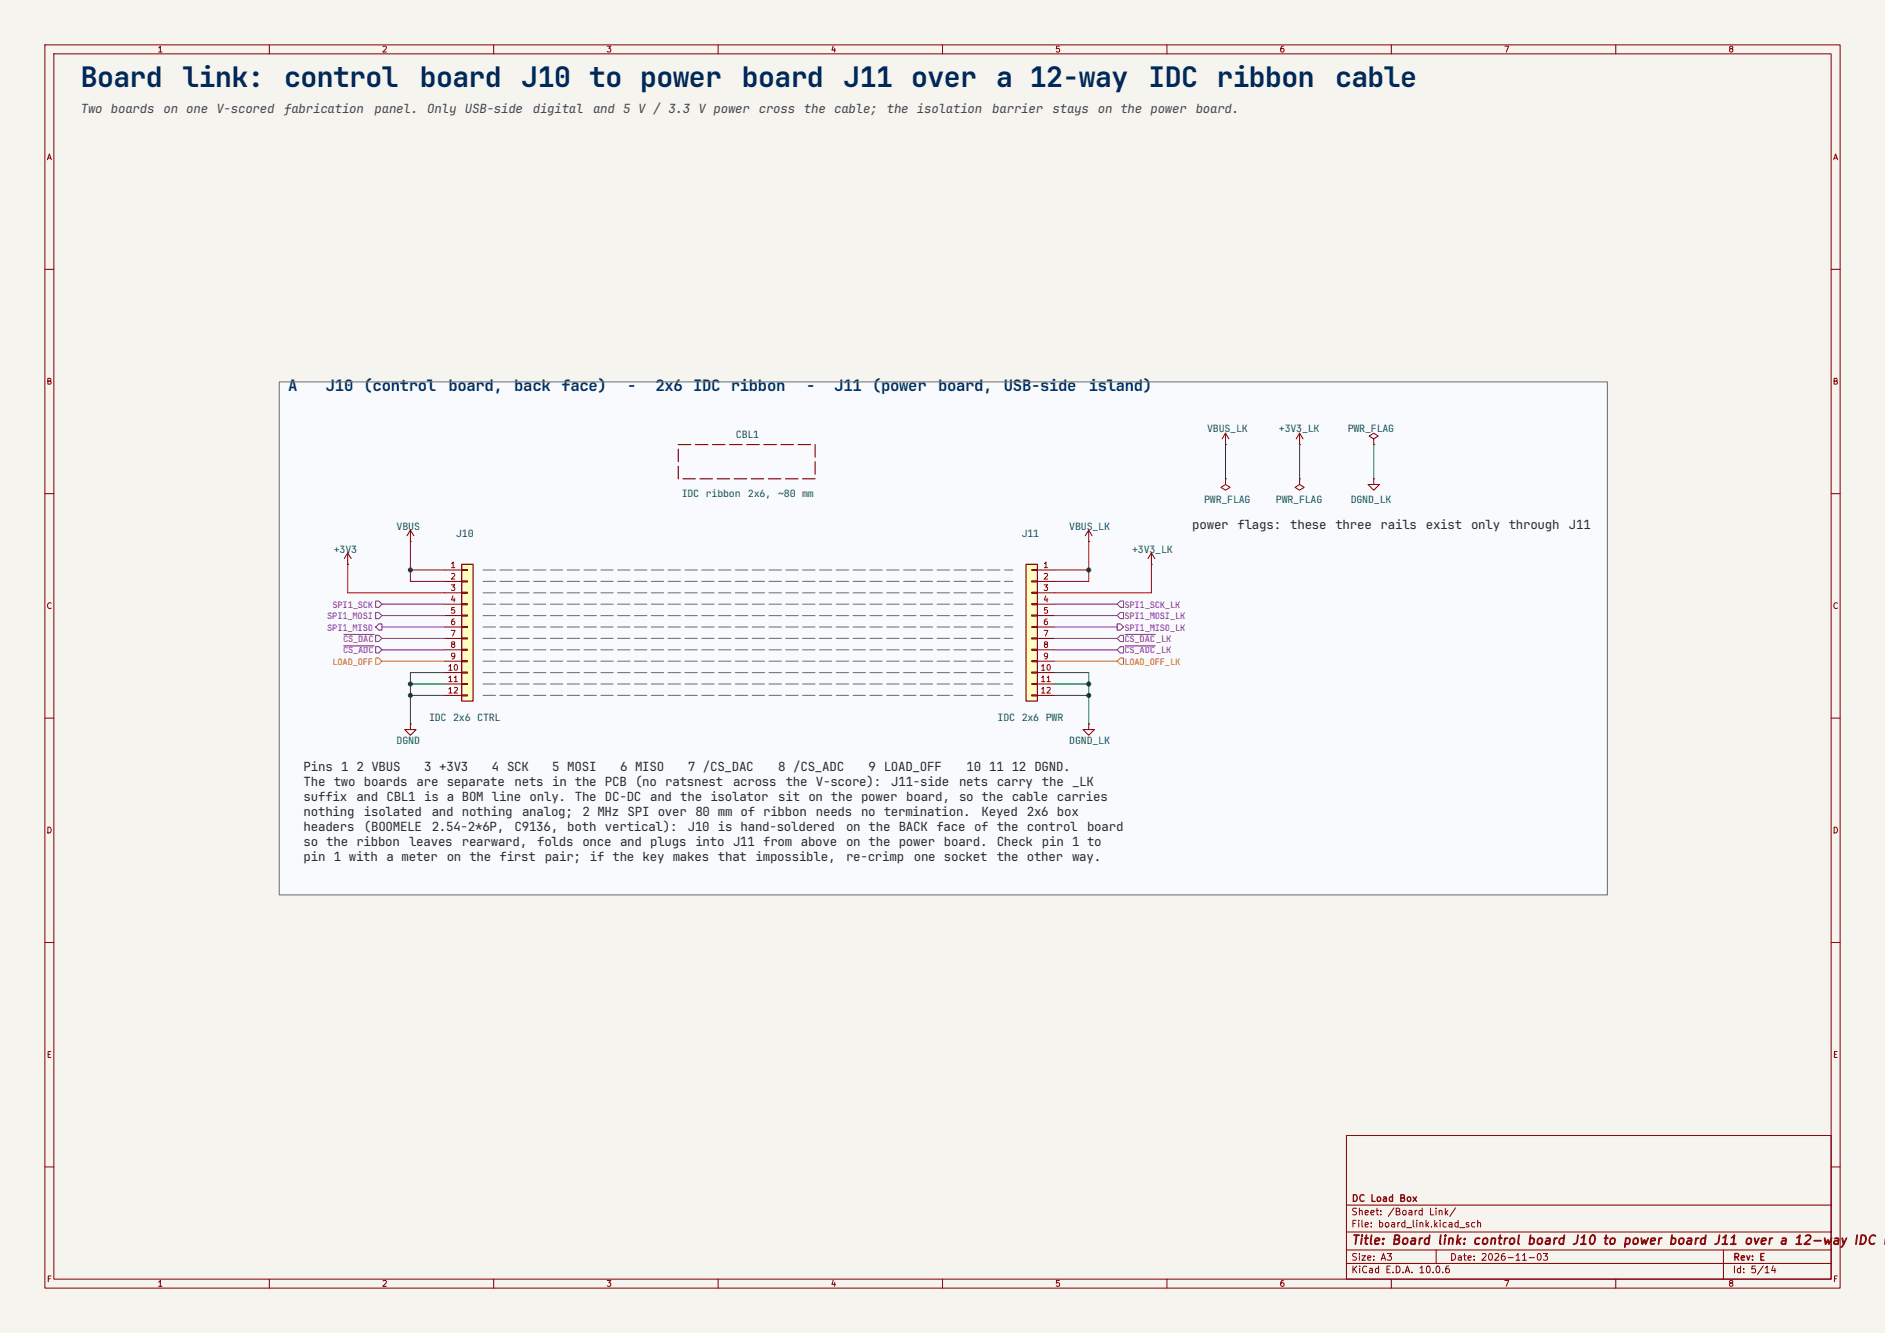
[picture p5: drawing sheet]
<svg xmlns="http://www.w3.org/2000/svg" width="420mm" height="297mm" viewBox="0 0 420 297" stroke-linecap="round" stroke-linejoin="round" font-family="sans-serif">
<path d="M0 0h420v297h-420z" fill="#f5f4ef" stroke="#f5f4ef" stroke-width=".22"/>
<g fill="none" stroke="#840000" stroke-width=".22">
<path d="M10 10h400v277h-400zM12 12h396v273h-396zM60 10v2M110 10v2M160 10v2M210 10v2M260 10v2M310 10v2M360 10v2M10 60h2M408 60h2M10 110h2"/>
<path d="M408 110h2M10 160h2M408 160h2M10 210h2M408 210h2M300 253h108v32h-108zM10 260h2M300 278.5h108M300 274.5h108M300 268.5h108M320 278.5v3M384 278.5v6.5"/>
<path d="M408 260h2M60 285v2M110 285v2M160 285v2M210 285v2M260 285v2M300 281.5h108M310 285v2M360 285v2"/>
</g>
<path d="M62.2 85.1h295.9v114.3h-295.9z" fill="#f8fafe"/>
<path d="M273 106.7v1.3l1.1 .6-1.1 .6-1-.6 1-.6M273 106.7h.1M77.5 125.7h.1M77.5 123.2l-.8 1.3M77.5 123.2l.7 1.3M77.5 123.2v2.5" fill="none" stroke="#840000" stroke-width=".22"/>
<path d="M102.9 125.7h2.5v30.5h-2.5z" fill="#ffffc2"/>
<path d="M102.9 125.7h2.5v30.5h-2.5z" fill="none" stroke="#840000" stroke-width=".25"/>
<g fill="none" stroke="#840000" stroke-width=".22">
<path d="M273 99.1h.1M273 96.5l-.7 1.3M273 96.5l.8 1.3M273 96.5v2.6M289.6 99.1h.1M289.6 96.5l-.8 1.3M289.6 96.5l.7 1.3M289.6 96.5v2.6M306.1 97.8l1-.6-1-.7-1 .7 1 .6v1.3M306.1 99.1h.1M91.4 118.1l-.7 1.3M91.4 118.1l.8 1.3"/>
<path d="M91.4 118.1v2.6M306.1 106.7v1.3h1.2l-1.2 1.2-1.3-1.2h1.3M306.1 106.7h.1M91.4 120.7h.1M99.1 127h3.8M99.1 129.5h3.8M99.1 132.1h3.8M99.1 134.6h3.8M99.1 137.2h3.8M99.1 139.7h3.8M102.9 126.9h1.2v.2h-1.2zM102.9 129.4h1.2v.3h-1.2z"/>
<path d="M102.9 132h1.2v.2h-1.2zM102.9 134.5h1.2v.2h-1.2zM102.9 137h1.2v.3h-1.2zM102.9 139.6h1.2v.2h-1.2zM99.1 142.2h3.8M99.1 144.8h3.8M99.1 147.3h3.8M99.1 149.9h3.8M99.1 152.4h3.8M99.1 154.9h3.8M102.9 142.1h1.2v.3h-1.2zM102.9 144.7h1.2v.2h-1.2z"/>
<path d="M102.9 147.2h1.2v.2h-1.2zM102.9 149.7h1.2v.3h-1.2zM102.9 152.3h1.2v.2h-1.2zM102.9 154.8h1.2v.3h-1.2z"/>
</g>
<path d="M228.6 125.7h2.5v30.5h-2.5z" fill="#ffffc2"/>
<path d="M228.6 125.7h2.5v30.5h-2.5z" fill="none" stroke="#840000" stroke-width=".25"/>
<g fill="none" stroke="#840000" stroke-width=".22">
<path d="M242.6 118.1l-.8 1.3M242.6 118.1l.7 1.3M242.6 118.1v2.6M289.6 106.7v1.3l1 .6-1 .6-1.1-.6 1.1-.6M289.6 106.7h.1M229.9 126.9h1.2v.2h-1.2zM229.9 129.4h1.2v.3h-1.2zM229.9 132h1.2v.2h-1.2zM229.9 134.5h1.2v.2h-1.2zM229.9 137h1.2v.3h-1.2zM229.9 139.6h1.2v.2h-1.2zM231.1 127h3.8"/>
<path d="M231.1 129.5h3.8M231.1 132.1h3.8M231.1 134.6h3.8M231.1 137.2h3.8M231.1 139.7h3.8M242.6 120.7h.1M256.5 125.7h.1M256.5 123.2l-.7 1.3M256.5 123.2l.8 1.3M256.5 123.2v2.5M229.9 142.1h1.2v.3h-1.2zM229.9 144.7h1.2v.2h-1.2z"/>
<path d="M229.9 147.2h1.2v.2h-1.2zM229.9 149.7h1.2v.3h-1.2zM229.9 152.3h1.2v.2h-1.2zM229.9 154.8h1.2v.3h-1.2zM231.1 142.2h3.8M231.1 144.8h3.8M231.1 147.3h3.8M231.1 149.9h3.8M231.1 152.4h3.8M231.1 154.9h3.8M91.4 161.3v1.3h1.3l-1.3 1.2-1.2-1.2h1.2M91.4 161.3h.1"/>
<path d="M242.6 161.3v1.3h1.2l-1.2 1.2-1.3-1.2h1.3M242.6 161.3h.1"/>
</g>
<path d="M151.1 99.1h30.5v7.6h-30.5z" fill="none" stroke="#840000" stroke-width=".25" stroke-dasharray="2.8 1"/>
<g fill="none" stroke="#6e00b4" stroke-width=".22">
<path d="M83.7 136.5h.7l.7 .7-.7 .7h-.7zM83.7 133.9h.7l.7 .7-.7 .7h-.7zM84.4 139h.7v1.4h-.7l-.7-.7zM85.1 134.6h14M85.1 137.2h14M85.1 139.7h14M234.9 134.6h14M234.9 137.2h14M234.9 139.7h14M248.9 134.6l.7-.7h.7v1.4h-.7zM248.9 137.2l.7-.7h.7v1.4h-.7zM248.9 139h.7l.7 .7-.7 .7h-.7z"/>
<path d="M76.6 141.4h6.7M76.6 143.9h6.7M83.7 141.5h.7l.7 .7-.7 .7h-.7zM83.7 144.1h.7l.7 .7-.7 .7h-.7zM85.1 144.8h14M85.1 142.2h14M234.9 144.8h14M234.9 142.2h14M248.9 144.8l.7-.7h.7v1.4h-.7zM248.9 142.2l.7-.7h.7v1.4h-.7zM250.7 141.4h6.7M250.7 143.9h6.7"/>
</g>
<path d="M83.7 146.6h.7l.7 .7-.7 .7h-.7zM85.1 147.3h14M234.9 147.3h14M248.9 147.3l.7-.7h.7v1.4h-.7z" fill="none" stroke="#dc6e00" stroke-width=".22"/>
<path d="M107.7 137.2h118M107.7 134.6h118M107.7 139.7h118M107.7 132.1h118M107.7 127h118M107.7 129.5h118M107.7 142.2h118M107.7 154.9h118M107.7 152.4h118M107.7 149.9h118M107.7 147.3h118M107.7 144.8h118" fill="none" stroke="#787878" stroke-width=".25" stroke-dasharray="2.7 1"/>
<path d="M273 99.1v7.6M289.6 99.1v7.6M306.1 99.1v7.6M91.4 152.4h7.7M91.4 154.9h7.7M99.1 149.9h-7.7v11.4M234.9 149.9h7.7v11.4M234.9 152.4h7.7M234.9 154.9h7.7" fill="none" stroke="#009600" stroke-width=".22"/>
<path d="M77.5 125.7v6.4h21.6M91.4 120.7v8.8h7.7M91.4 127h7.7M234.9 127h7.7M242.6 120.7v8.8h-7.7M256.5 125.7v6.4h-21.6" fill="none" stroke="#be0000" stroke-width=".22"/>
<path d="M62.2 85.1h295.9v114.3h-295.9z" fill="none" stroke="#787878" stroke-width=".25"/>
<g fill="#009600" stroke="#009600" stroke-width=".22">
<circle cx="91.4" cy="154.9" r=".46"/>
<circle cx="91.4" cy="127" r=".46"/>
<circle cx="91.4" cy="152.4" r=".46"/>
<circle cx="242.6" cy="127" r=".46"/>
<circle cx="242.6" cy="152.4" r=".46"/>
<circle cx="242.6" cy="154.9" r=".46"/>
</g>
<g font-size="6.3" fill="#00285a">
<text x="18" y="19.5">Board</text>
<text x="40.7" y="19.5">link:</text>
<text x="63.3" y="19.5">control</text>
<text x="93.5" y="19.5">board</text>
<text x="116.2" y="19.5">J10 to power</text>
<text x="165.3" y="19.5">board</text>
<text x="187.9" y="19.5">J11 over a 12-way</text>
<text x="255.9" y="19.5">IDC ribbon</text>
<text x="297.5" y="19.5">cable</text>
</g>
<g font-size="3.5" fill="#003278">
<text x="64.2" y="87.2">A</text>
<text x="72.6" y="87.2">J10 (control</text>
<text x="99.9" y="87.2">board,</text>
<text x="114.6" y="87.2">back face)</text>
<text x="139.8" y="87.2">-</text>
<text x="146.1" y="87.2">2x6 IDC ribbon</text>
<text x="179.6" y="87.2">-</text>
<text x="185.9" y="87.2">J11 (power</text>
<text x="209" y="87.2">board,</text>
<text x="223.7" y="87.2">USB-side</text>
<text x="242.6" y="87.2">island)</text>
</g>
<g font-size="2.8" fill="#464646">
<text x="18" y="25.2">Two boards</text>
<text x="36.5" y="25.2">on one V-scored</text>
<text x="63.3" y="25.2">fabrication</text>
<text x="83.5" y="25.2">panel.</text>
<text x="95.2" y="25.2">Only USB-side</text>
<text x="118.7" y="25.2">digital</text>
<text x="132.1" y="25.2">and 5 V / 3.3 V power</text>
<text x="169.1" y="25.2">cross</text>
<text x="179.1" y="25.2">the cable;</text>
<text x="197.6" y="25.2">the isolation</text>
<text x="221.1" y="25.2">barrier</text>
<text x="234.5" y="25.2">stays</text>
<text x="244.6" y="25.2">on the power</text>
<text x="266.4" y="25.2">board.</text>
</g>
<g font-size="2.8" fill="#282828">
<text x="265.6" y="117.9">power</text>
<text x="275.7" y="117.9">flags:</text>
<text x="287.5" y="117.9">these</text>
<text x="297.5" y="117.9">three</text>
<text x="307.6" y="117.9">rails</text>
<text x="317.7" y="117.9">exist</text>
<text x="327.8" y="117.9">only through</text>
<text x="349.6" y="117.9">J11</text>
<text x="67.6" y="171.8">Pins 1 2 VBUS</text>
<text x="94.5" y="171.8">3 +3V3</text>
<text x="109.6" y="171.8">4 SCK</text>
<text x="123" y="171.8">5 MOSI</text>
<text x="138.1" y="171.8">6 MISO</text>
<text x="153.2" y="171.8">7 /CS_DAC</text>
<text x="173.4" y="171.8">8 /CS_ADC</text>
<text x="193.5" y="171.8">9 LOAD_OFF</text>
<text x="215.4" y="171.8">10 11 12 DGND.</text>
<text x="67.6" y="175.1">The two boards</text>
<text x="67.6" y="178.5">suffix</text>
<text x="79.4" y="178.5">and CBL1 is a BOM line only.</text>
<text x="92.8" y="175.1">are separate</text>
<text x="114.6" y="175.1">nets in the PCB (no ratsnest</text>
<text x="128.1" y="178.5">The DC-DC</text>
<text x="144.9" y="178.5">and the isolator</text>
<text x="163.3" y="175.1">across</text>
<text x="173.4" y="178.5">sit on the power</text>
<text x="175.1" y="175.1">the V-score):</text>
<text x="198.6" y="175.1">J11-side</text>
<text x="201.9" y="178.5">board,</text>
<text x="213.7" y="178.5">so the cable</text>
<text x="213.7" y="175.1">nets carry</text>
<text x="232.1" y="175.1">the _LK</text>
<text x="235.5" y="178.5">carries</text>
<text x="67.6" y="181.9">nothing</text>
<text x="67.6" y="185.2">headers</text>
<text x="81.1" y="181.9">isolated</text>
<text x="81.1" y="185.2">(BOOMELE</text>
<text x="96.2" y="181.9">and nothing</text>
<text x="96.2" y="185.2">2.54-2*6P,</text>
<text x="114.6" y="185.2">C9136,</text>
<text x="116.3" y="181.9">analog;</text>
<text x="126.4" y="185.2">both vertical):</text>
<text x="129.8" y="181.9">2 MHz SPI over 80 mm of ribbon</text>
<text x="153.2" y="185.2">J10 is hand-soldered</text>
<text x="181.8" y="181.9">needs</text>
<text x="188.5" y="185.2">on the BACK face of the control</text>
<text x="191.9" y="181.9">no termination.</text>
<text x="218.7" y="181.9">Keyed</text>
<text x="228.8" y="181.9">2x6 box</text>
<text x="242.2" y="185.2">board</text>
<text x="67.6" y="188.6">so the ribbon</text>
<text x="67.6" y="191.9">pin 1 with a meter</text>
<text x="91.1" y="188.6">leaves</text>
<text x="99.5" y="191.9">on the first</text>
<text x="102.9" y="188.6">rearward,</text>
<text x="119.7" y="188.6">folds</text>
<text x="121.4" y="191.9">pair;</text>
<text x="129.8" y="188.6">once and plugs</text>
<text x="131.4" y="191.9">if the key makes</text>
<text x="154.9" y="188.6">into J11 from above</text>
<text x="160" y="191.9">that impossible,</text>
<text x="188.5" y="188.6">on the power</text>
<text x="188.5" y="191.9">re-crimp</text>
<text x="203.6" y="191.9">one socket</text>
<text x="210.3" y="188.6">board.</text>
<text x="222.1" y="188.6">Check</text>
<text x="222.1" y="191.9">the other</text>
<text x="232.1" y="188.6">pin 1 to</text>
<text x="238.8" y="191.9">way.</text>
</g>
<g font-size="2.2" fill="#006464">
<text x="164" y="97.6">CBL1</text>
<text x="269" y="96.2">VBUS_LK</text>
<text x="285" y="96.2">+3V3_LK</text>
<text x="300.3" y="96.2">PWR_FLAG</text>
<text x="151.9" y="110.6">IDC ribbon</text>
<text x="166.6" y="110.6">2x6, ~80 mm</text>
<text x="268.3" y="112">PWR_FLAG</text>
<text x="284.3" y="112">PWR_FLAG</text>
<text x="301" y="112">DGND_LK</text>
<text x="88.4" y="118">VBUS</text>
<text x="101.6" y="119.6">J10</text>
<text x="227.6" y="119.6">J11</text>
<text x="238.3" y="118">VBUS_LK</text>
<text x="74.4" y="123.1">+3V3</text>
<text x="252.3" y="123.1">+3V3_LK</text>
<text x="95.6" y="160.6">IDC 2x6 CTRL</text>
<text x="222.3" y="160.6">IDC 2x6 PWR</text>
<text x="88.4" y="165.8">DGND</text>
<text x="238.3" y="165.8">DGND_LK</text>
</g>
<text font-size="2" fill="#840000" x="301" y="277.8">Title: Board link: control board J10 to power board J11 over a 12-way IDC ri</text>
<g font-size="1.9" fill="#6e00b4">
<text x="72.9" y="138">SPI1_MOSI</text>
<text x="74.1" y="135.4">SPI1_SCK</text>
<text x="250.5" y="135.4">SPI1_SCK_LK</text>
<text x="250.5" y="138">SPI1_MOSI_LK</text>
<text x="72.9" y="140.5">SPI1_MISO</text>
<text x="76.4" y="143.1">CS_DAC</text>
<text x="250.5" y="140.5">SPI1_MISO_LK</text>
<text x="250.5" y="143.1">CS_DAC_LK</text>
<text x="76.4" y="145.6">CS_ADC</text>
<text x="250.5" y="145.6">CS_ADC_LK</text>
</g>
<g font-size="1.9" fill="#dc6e00">
<text x="74.1" y="148.1">LOAD_OFF</text>
<text x="250.5" y="148.1">LOAD_OFF_LK</text>
</g>
<g font-size="1.5" fill="#840000">
<text x="301" y="268.1">DC Load Box</text>
<text x="300.9" y="273.8">File: board_link.kicad_sch</text>
<text x="300.9" y="271.1">Sheet: /Board Link/</text>
<text x="300.9" y="281.2">Size: A3</text>
<text x="322.9" y="281.2">Date: 2026-11-03</text>
<text x="386" y="281.2">Rev: E</text>
<text x="300.9" y="284">KiCad E.D.A. 10.0.6</text>
<text x="385.9" y="284">Id: 5/14</text>
</g>
<g font-size="1.3" fill="#840000">
<text x="35" y="12">1</text>
<text x="85" y="12">2</text>
<text x="135" y="12">3</text>
<text x="185" y="12">4</text>
<text x="235" y="12">5</text>
<text x="285" y="12">6</text>
<text x="335" y="12">7</text>
<text x="385" y="12">8</text>
<text x="10.3" y="36">A</text>
<text x="408.3" y="36">A</text>
<text x="10.2" y="86">B</text>
<text x="408.2" y="86">B</text>
<text x="10.2" y="136">C</text>
<text x="408.2" y="136">C</text>
<text x="10.2" y="186">D</text>
<text x="408.2" y="186">D</text>
<text x="10.3" y="236">E</text>
<text x="408.3" y="236">E</text>
<text x="10.3" y="286">F</text>
<text x="35" y="287">1</text>
<text x="85" y="287">2</text>
<text x="135" y="287">3</text>
<text x="185" y="287">4</text>
<text x="235" y="287">5</text>
<text x="285" y="287">6</text>
<text x="335" y="287">7</text>
<text x="385" y="287">8</text>
<text x="408.3" y="286">F</text>
</g>
<g font-size="1.3" fill="#a90000">
<text x="100.2" y="126.9">1</text>
<text x="100.2" y="129.4">2</text>
<text x="100.2" y="131.9">3</text>
<text x="232.3" y="126.9">1</text>
<text x="232.3" y="129.4">2</text>
<text x="232.3" y="131.9">3</text>
<text x="100.2" y="134.5">4</text>
<text x="100.2" y="137">5</text>
<text x="232.3" y="134.5">4</text>
<text x="232.3" y="137">5</text>
<text x="100.2" y="139.6">6</text>
<text x="100.2" y="142.1">7</text>
<text x="232.3" y="139.6">6</text>
<text x="232.3" y="142.1">7</text>
<text x="99.6" y="149.7">10</text>
<text x="100.2" y="144.6">8</text>
<text x="100.2" y="147.2">9</text>
<text x="231.7" y="149.7">10</text>
<text x="232.3" y="144.6">8</text>
<text x="232.3" y="147.2">9</text>
<text x="99.6" y="152.3">11</text>
<text x="99.6" y="154.8">12</text>
<text x="231.7" y="152.3">11</text>
<text x="231.7" y="154.8">12</text>
</g>
</svg>
